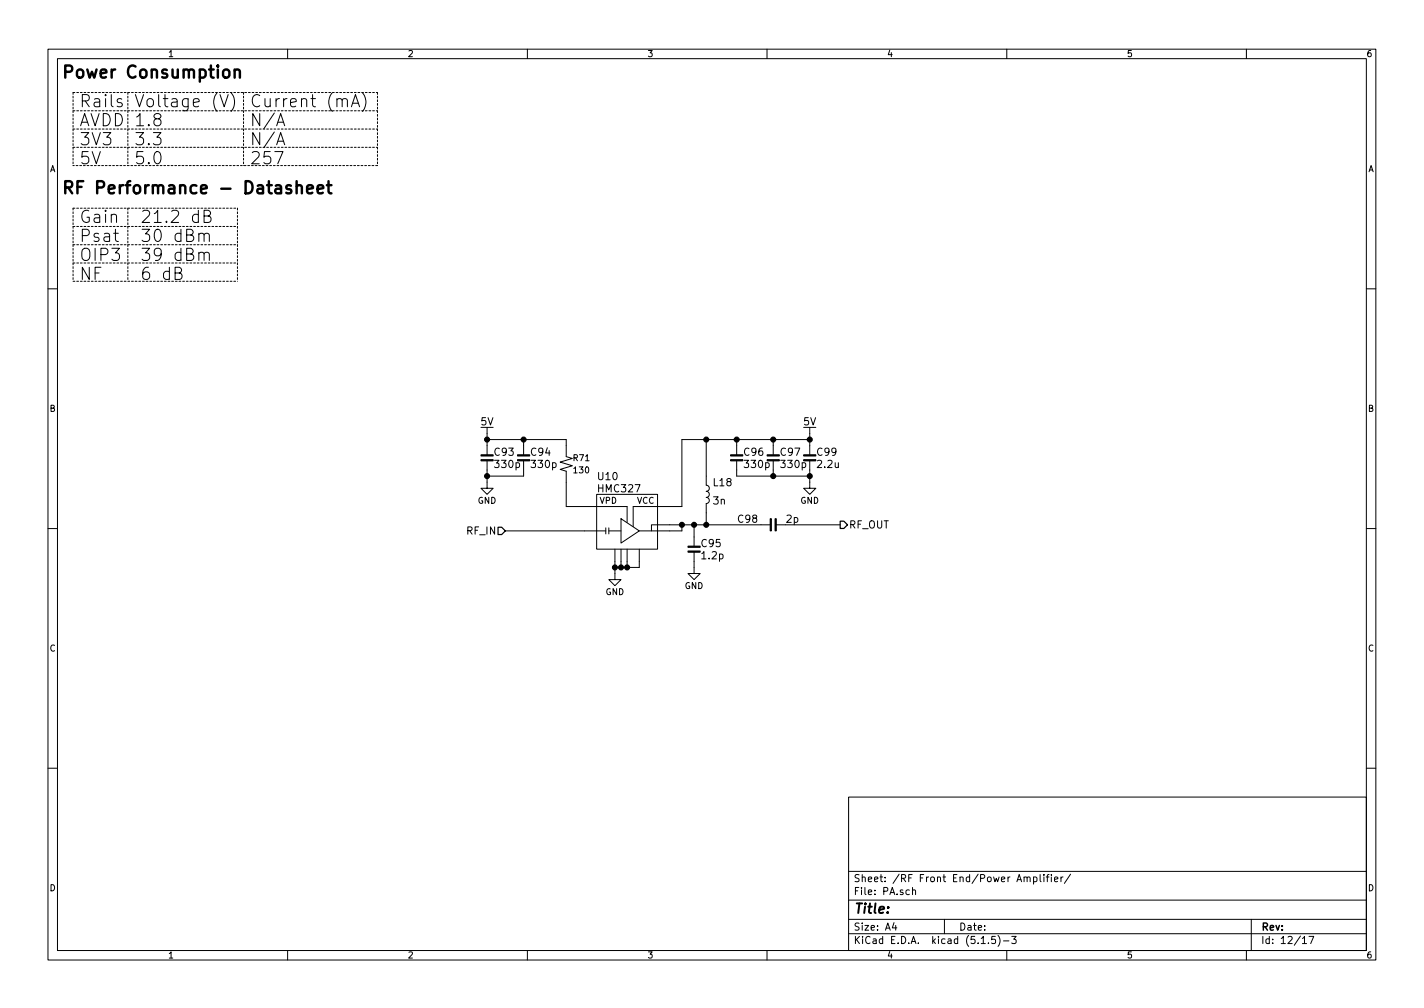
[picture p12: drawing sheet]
<svg xmlns="http://www.w3.org/2000/svg" width="297mm" height="210mm" viewBox="0 0 297 210" stroke-linecap="round" stroke-linejoin="round" font-family="sans-serif">
<g fill="none" stroke="#000" stroke-width=".21">
<path d="M10 10.3h277v189.9h-277zM12 12.2h273v186.1h-273zM45.9 19.7l.9 2.6 .8-2.6M48.2 19.3a2.98 2.98 0 0 1 0 3.9M60 10.3v1.9M75.6 19.3a2.9 2.9 0 0 1 0 3.9M110 10.3v1.9M160 10.3v1.9M210 10.3v1.9M260 10.3v1.9M25.4 20.7l-.6-.1-.4 .3 .2 .4 .8 .2 .1 .3-.1 .3-.2 .2-.8-.2M57.7 26.2l.8-2.5 .9 2.5"/>
<path d="M57.7 30.2l.8-2.5 .9 2.5M73.3 22.3l.8-2.6 .9 2.6M73.5 21.5h1.3M36.5 56.9h.9a.61 .61 0 0 0 .5-.6 .61 .61 0 0 0-.5-.6h-.9v2.6h1a.69 .69 0 0 0 .5-.7 .69 .69 0 0 0-.6-.7M41.5 48.9a.63 .63 0 0 1 1.1 .1v1.4M41.5 52.9a.63 .63 0 0 1 1.1 .1v1.3M42.6 45.1h.8a.61 .61 0 0 0 .5-.6 .61 .61 0 0 0-.5-.6h-.8v2.5h.9a.69 .69 0 0 0 .5-.7 .69 .69 0 0 0-.6-.6M42.6 49a.6 .6 0 0 1 .9-.2l.2 .2v1.4M42.6 53a.6 .6 0 0 1 .9-.2l.2 .2v1.3M10 60.2h2M285 60.2h2M101.6 96.1v5.7h1.3l-1.3 1.3-1.3-1.3h1.3"/>
<path d="M101.6 91.7h16.5v3.5l1.3 .4-2.6 .8 2.6 .7-2.6 .8 1.3 .4v7.4h12.7v3.3M101.6 89.1v5.8M109.2 91.7v3.2M109.2 96.1v3.2h-7.6M147.3 91.7l.1 9.5a.64 .64 0 0 1 .6 .7 .64 .64 0 0 1-.7 .6h.1a.64 .64 0 0 1 .6 .6 .64 .64 0 0 1-.7 .7h.1a.64 .64 0 0 1 .6 .6 .64 .64 0 0 1-.7 .6v4.5M153.7 91.7v3.2M153.7 96.1v3.2h15.2M161.3 91.7v3.2M161.3 96.1v3.2M168.9 96.1v5.7h1.3l-1.3 1.3-1.3-1.3h1.3M168.9 91.7h-26.7v14h-10.1v4.1M168.9 89.1v5.8"/>
<path d="M10 110.3h2M105.4 110.7h21M124.5 103.1h12.7v11.4h-12.7zM126.4 110.1v1.3M127 110.7h2.5M127 110.1v1.3M128.3 114.5v6.4h1.2l-1.2 1.3-1.3-1.3h1.3M129.5 108.2l3.8 2.5-3.8 2.6zM129.5 114.5v3.9M130.8 114.5v3.9M133.3 114.5v3.9h-5M142.2 109.5v1.2h-8.9"/>
<path d="M144.8 115.2v4.4h1.2l-1.2 1.3-1.3-1.3h1.3M144.8 109.5v4.4M160.7 109.5h-24.8v1.2M161.9 109.5h13.4M285 110.3h2M10 160.2h2M177 166.3h108v32h-108zM285 160.2h2M60 198.3v1.9M110 198.3v1.9M160 198.3v1.9M177 194.8h108"/>
<path d="M177 191.8h108M177 187.8h108M177 181.8h108M186.5 192.5l-.4 1h1M186.8 193v1M190.3 185.7l.3-.1 .3 .1 .1 .9M190.3 185.1v1.5M197 191.8v3M204.7 196.8h.8M206.2 196.7v.1M207.6 195.3h-.7l-.1 .7 .2-.1 .5 .1 .1 .7-.2 .1-.6-.1M208.2 195.1a1.71 1.71 0 0 1 0 2.3"/>
<path d="M209.3 196.3h1.2M210 198.3v1.9M211 195.3h1l-.5 .6 .4 .1v.7l-.2 .1-.7-.1M214.2 183.1l.3-.2 .3 .1 .1 .9M215.6 183l.4-.1 .3 .3v.6l-.3 .1-.4-.1M215.6 182.9v1.5M217 182.4v1.3l.2 .2M217.8 182.4v.2M217.8 182.9v1M218.2 182.9h.6M218.8 182.4l-.3 .2v1.3M219.3 182.4v.2"/>
<path d="M219.3 182.9v1M220 183.4l.7-.1-.1-.3-.4-.1-.2 .2v.7h.6M221.3 182.9v1M221.7 182.9l-.4 .3M223.3 182.3l-1.3 2M260 198.3v1.9M261 191.8v6.5M271.7 195.8l.4-.5v1.5M271.7 196.8h.8M273 195.3h1l-.6 1.5"/>
</g>
<g fill="#000" stroke="#000" stroke-width=".21">
<path d="M100.3 95.9h2.6v.2h-2.6zM100.3 94.9h2.6v.2h-2.6zM107.9 95.9h2.6v.2h-2.6zM107.9 94.9h2.6v.2h-2.6zM152.4 95.9h2.5v.2h-2.5zM152.4 94.9h2.5v.2h-2.5zM160 95.9h2.6v.2h-2.6zM160 94.9h2.6v.2h-2.6zM167.6 95.9h2.6v.2h-2.6zM167.6 94.9h2.6v.2h-2.6zM143.5 114.9h2.5v.3h-2.5zM143.5 113.9h2.5v.3h-2.5z"/>
<path d="M160.7 108.2h.2v2.5h-.2zM161.7 108.2h.2v2.5h-.2z"/>
</g>
<g fill="none" stroke="#000" stroke-width=".21" stroke-dasharray=".4 .4">
<path d="M15.2 19.3v15.2M15.2 19.3h63.5M26.7 19.3v15.2M50.8 19.3v15.2M78.7 19.3v15.2M15.2 23.1h63.5M15.2 30.7h63.5M15.2 26.9h63.5M78.7 34.5h-63.5M15.2 54.9h34.3M15.2 43.4v15.3M15.2 47.2h34.3"/>
<path d="M15.2 51h34.3M15.2 43.4h34.3M15.2 58.7h34.3M26.7 43.4v15.3M49.5 43.4v15.3"/>
</g>
<path d="M103.9 110h.7l.8 .7-.8 .8h-.7zM175.3 108.7h.7l.8 .8-.8 .7h-.7z" fill="none" stroke="#000" stroke-width=".25"/>
<path d="M48.9 14.8a.63 .63 0 0 1 1.1 .1v1.3M48.9 14.5v1.7M61.9 38.9a.63 .63 0 0 1 1.1 .1v1.3M61.9 37.8v2.5M64.1 39.5l1.2-.3-.1-.4-.8-.2-.3 .4 .1 1.2 .2 .1 .8-.1M66.2 39.5l1.2-.3-.1-.4-.7-.2-.4 .4 .1 1.2 .3 .1 .7-.1M68.2 38.6h.9M68.5 37.8v2.1l.2 .3 .4 .1" fill="none" stroke="#000" stroke-width=".51"/>
<g fill="#000" stroke="#000" stroke-width=".25">
<circle cx="101.6" cy="91.7" r=".51"/>
<circle cx="101.6" cy="99.3" r=".51"/>
<circle cx="109.2" cy="91.7" r=".51"/>
<circle cx="147.3" cy="91.7" r=".51"/>
<circle cx="153.7" cy="91.7" r=".51"/>
<circle cx="161.3" cy="99.3" r=".51"/>
<circle cx="161.3" cy="91.7" r=".51"/>
<circle cx="168.9" cy="91.7" r=".51"/>
<circle cx="168.9" cy="99.3" r=".51"/>
<circle cx="128.3" cy="118.4" r=".51"/>
<circle cx="129.5" cy="118.4" r=".51"/>
<circle cx="130.8" cy="118.4" r=".51"/>
<circle cx="142.2" cy="109.5" r=".51"/>
<circle cx="144.8" cy="109.5" r=".51"/>
<circle cx="147.3" cy="109.5" r=".51"/>
</g>
<g font-size="3.5">
<text x="12.7" y="16.3">Power Consumption</text>
<text x="16.5" y="22.4">Rails</text>
<text x="27.9" y="22.4">Voltage (V)</text>
<text x="52.1" y="22.4">Current (mA)</text>
<text x="16.5" y="26.4">AVDD</text>
<text x="27.9" y="26.4">1.8</text>
<text x="52.1" y="26.4">N/A</text>
<text x="16.5" y="30.3">3V3</text>
<text x="16.5" y="34.3">5V</text>
<text x="27.9" y="30.3">3.3</text>
<text x="27.9" y="34.3">5.0</text>
<text x="52.1" y="30.3">N/A</text>
<text x="52.1" y="34.3">257</text>
<text x="12.7" y="40.5">RF Performance - Datasheet</text>
<text x="16.5" y="46.5">Gain</text>
<text x="29.2" y="46.5">21.2 dB</text>
<text x="16.5" y="50.5">Psat</text>
<text x="29.2" y="50.5">30 dBm</text>
<text x="16.5" y="54.5">OIP3</text>
<text x="16.5" y="58.4">NF</text>
<text x="29.2" y="54.5">39 dBm</text>
<text x="29.2" y="58.4">6 dB</text>
</g>
<text font-size="2.8" x="178" y="190.5">Title:</text>
<g font-size="2.1">
<text x="100.3" y="88.7">5V</text>
<text x="167.6" y="88.7">5V</text>
<text x="103.2" y="95.1">C93</text>
<text x="110.8" y="95.1">C94</text>
<text x="155.3" y="95.1">C96</text>
<text x="162.9" y="95.1">C97</text>
<text x="170.5" y="95.1">C99</text>
<text x="103.4" y="97.6">330p</text>
<text x="111" y="97.6">330p</text>
<text x="124.8" y="100.1">U10</text>
<text x="148.9" y="101.4">L18</text>
<text x="155.5" y="97.6">330p</text>
<text x="163.1" y="97.6">330p</text>
<text x="170.6" y="97.6">2.2u</text>
<text x="124.9" y="102.7">HMC327</text>
<text x="148.8" y="105.2">3n</text>
<text x="97.5" y="111.5">RF_IN</text>
<text x="154" y="109">C98</text>
<text x="164.1" y="109">2p</text>
<text x="177" y="110.2">RF_OUT</text>
<text x="146.4" y="114.1">C95</text>
<text x="146.5" y="116.7">1.2p</text>
<text x="178" y="184">Sheet: /RF Front End/Power Amplifier/</text>
<text x="178" y="186.7">File: PA.sch</text>
<text x="178" y="196.9">KiCad E.D.A. kicad (5.1.5)-3</text>
<text x="178" y="194.1">Size: A4</text>
<text x="200" y="194.1">Date:</text>
<text x="263" y="194.1">Rev:</text>
<text x="263" y="196.9">Id: 12/17</text>
</g>
<g font-size="1.8">
<text x="35" y="11.9">1</text>
<text x="85" y="11.9">2</text>
<text x="135" y="11.9">3</text>
<text x="185" y="11.9">4</text>
<text x="235" y="11.9">5</text>
<text x="285" y="11.9">6</text>
<text x="10.4" y="35.9">A</text>
<text x="285.4" y="35.9">A</text>
<text x="10.4" y="85.9">B</text>
<text x="285.4" y="85.9">B</text>
<text x="119.7" y="96.2">R71</text>
<text x="119.8" y="98.7">130</text>
<text x="99.6" y="105.1">GND</text>
<text x="125.1" y="105.1">VPD</text>
<text x="132.8" y="105.1">VCC</text>
<text x="167" y="105.1">GND</text>
<text x="126.3" y="124.1">GND</text>
<text x="142.8" y="122.9">GND</text>
<text x="10.4" y="135.9">C</text>
<text x="285.4" y="135.9">C</text>
<text x="10.4" y="185.9">D</text>
<text x="285.4" y="185.9">D</text>
<text x="35" y="199.9">1</text>
<text x="85" y="199.9">2</text>
<text x="135" y="199.9">3</text>
<text x="185" y="199.9">4</text>
<text x="235" y="199.9">5</text>
<text x="285" y="199.9">6</text>
</g>
</svg>
